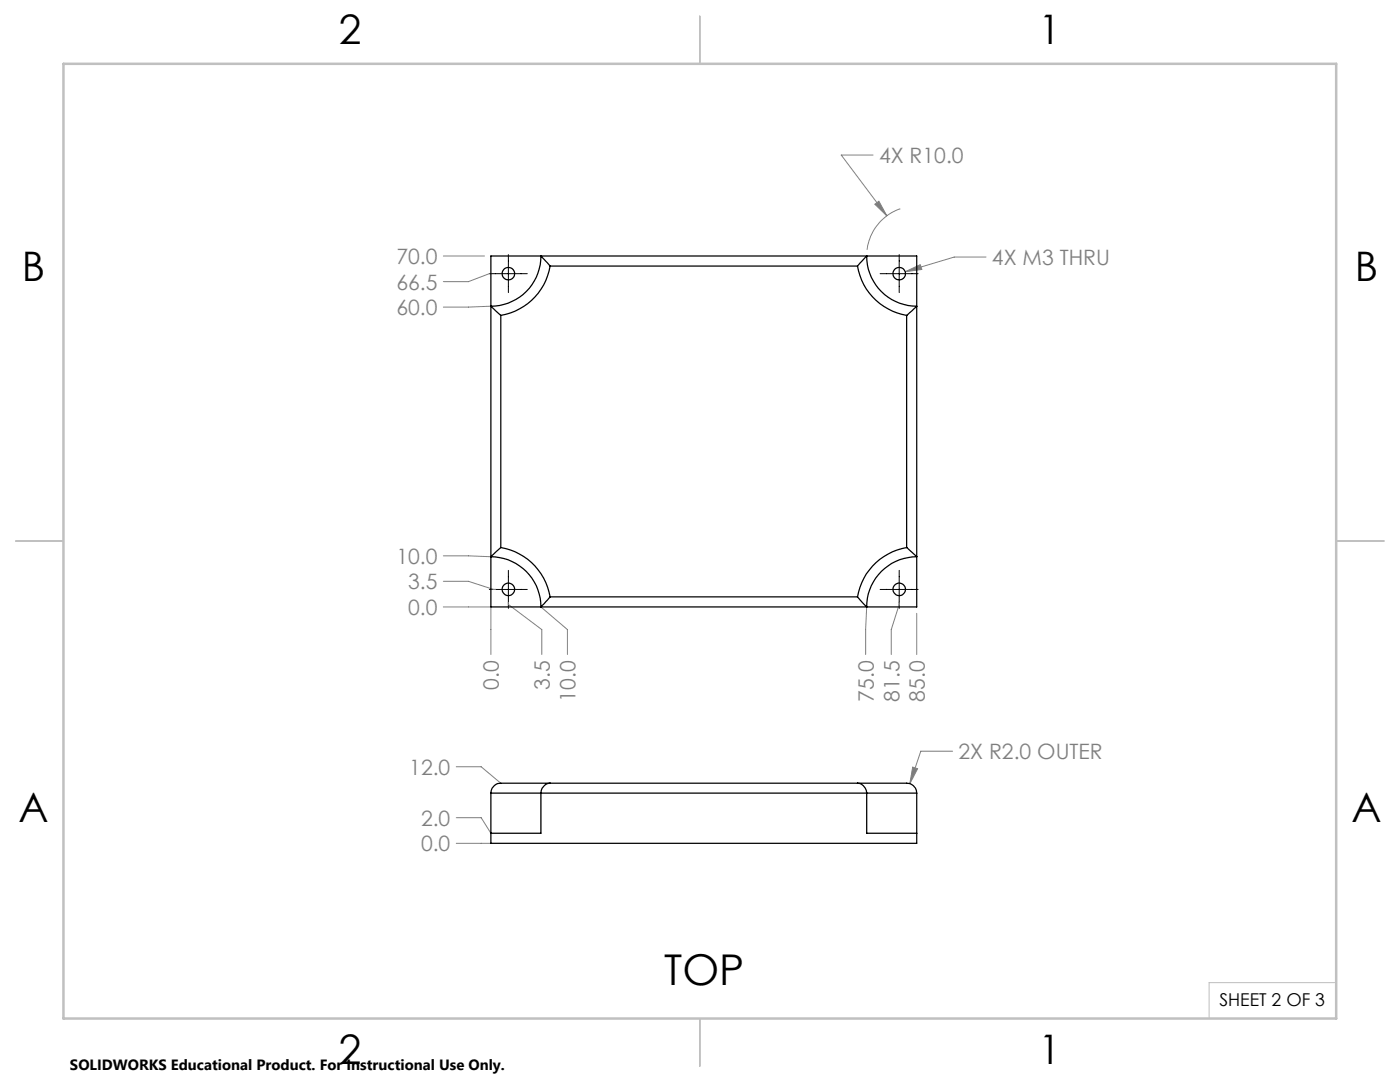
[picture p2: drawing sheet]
<svg xmlns="http://www.w3.org/2000/svg" width="279mm" height="216mm" viewBox="0 0 279 216" stroke-linecap="round" stroke-linejoin="round" font-family="sans-serif">
<g fill="none" stroke="#808080" stroke-width=".2">
<path d="M174.2 30.9h-6.3l9.1 12.2M88.5 51.1h8.2M97.6 54.6l-4.1 1.6h-5M174.6 40.7l.8-.6 1.6 3zM179.7 41.7a10 10 0 0 0-6.7 8.1M180.7 54.2l3-1.4 .3 1zM196.8 51.3h-6.4l-9.7 2.9M98 61.1l-9.5 .2M88.5 116h5l5 1.6h.4M88.5 110.9l9.5 .2M88.5 121.1h9.5v9.5M101.5 120.1v.5l6.6 5v5"/>
<path d="M108 121.1l5.2 4.5v5M173 121.1l-.2 4.5v5M179.5 120.1v.5l-1.6 5v5M183 122.4v8.2M91.1 153h4.9l3.9 3.3M182.1 153.1l1 .3-1.5 3zM190.1 149.9h-6.3l-2.2 6.5M91.1 168.3h6.9M91.1 163.2h4.9l2 3.1"/>
</g>
<path d="M97.6 54.6h7.6M101.5 50.8v7.6M175.6 54.6h7.6M179.5 50.8v7.6M97.6 117.6h7.6M101.5 113.8v7.6M175.6 117.6h7.6M179.5 113.8v7.6" fill="none" stroke="#000" stroke-width=".2"/>
<path d="M266.7 196.1h-25.4v7.1" fill="none" stroke="#c0c0c0" stroke-width=".2"/>
<path d="M139.7 3.2v9.5M3.1 107.9h9.6M266.7 107.9h9.5M139.7 203.2v9.6" fill="none" stroke="#c0c0c0" stroke-width=".25"/>
<path d="M12.7 12.7h254v190.5h-254z" fill="none" stroke="#c0c0c0" stroke-width=".5"/>
<path d="M174.6 40.7l2.4 2.4-1.6-3zM180.7 54.2l3.3-.4-.3-1zM182.1 153.1l-.5 3.3 1.5-3z" fill="#808080"/>
<g fill="none" stroke="#000" stroke-width=".25">
<path d="M98 51.1h85v70h-85zM109.8 53.1l-1.8-2a10 10 0 0 1-10 10l1.9 1.8M109.8 53.1a12 12 0 0 1-9.9 9.8M109.8 53.1h61.3M171.1 53.1l1.9-2a10 10 0 0 0 10 10l-2.1 1.8M171.1 53.1a12 12 0 0 0 9.8 9.8M99.9 62.9v46.4M180.9 62.9v46.4M99.9 109.3l-1.9 1.8a10 10 0 0 1 10 10l1.8-2M99.9 109.3a12 12 0 0 1 9.9 9.8M109.8 119.1h61.3M180.9 109.3l2.1 1.8a10 10 0 0 0-10 10l-1.9-2"/>
<path d="M180.9 109.3a12 12 0 0 0-9.8 9.8M98 158.3h10M98 158.3v10h85v-10M108 158.3v8h-10M108 158.3h65M109.8 156.3a1.99 1.99 0 0 0-1.8 2M109.8 156.3h-7.9a6.1 6.1 0 0 0-2.9 .2 1.93 1.93 0 0 0-1 1.8M109.8 156.3h61.3M171.1 156.3h9.8a1.98 1.98 0 0 1 2.1 2M171.1 156.3a1.99 1.99 0 0 1 1.9 2M173 158.3h10M173 158.3v8h10"/>
<circle cx="101.5" cy="54.6" r="1.24"/>
<circle cx="179.5" cy="54.6" r="1.24"/>
<circle cx="101.5" cy="117.6" r="1.25"/>
<circle cx="179.5" cy="117.6" r="1.25"/>
</g>
<text font-size="8.5" x="132.6" y="196.6">TOP</text>
<g font-size="8.1">
<text x="67.6" y="8.9">2</text>
<text x="207.3" y="8.9">1</text>
<text x="4.4" y="56.2">B</text>
<text x="270.4" y="56.2">B</text>
<text x="3.7" y="164.1">A</text>
<text x="269.7" y="164.1">A</text>
<text x="67.6" y="212.4">2</text>
<text x="207.3" y="212.4">1</text>
</g>
<g font-size="4.2" fill="#808080">
<text x="175.4" y="32.5">4X R10.0</text>
<text x="79.1" y="52.7">70.0</text>
<text x="198" y="52.9">4X M3 THRU</text>
<text x="79.1" y="57.8">66.5</text>
<text x="79.1" y="62.9">60.0</text>
<text x="79.1" y="112.5">10.0</text>
<text x="81.5" y="117.6">3.5</text>
<text x="81.5" y="122.7">0.0</text>
<text x="99.6" y="137.6" transform="rotate(-90 99.6 137.6)">0.0</text>
<text x="109.8" y="137.6" transform="rotate(-90 109.8 137.6)">3.5</text>
<text x="114.8" y="140" transform="rotate(-90 114.8 140)">10.0</text>
<text x="174.4" y="140" transform="rotate(-90 174.4 140)">75.0</text>
<text x="179.5" y="140" transform="rotate(-90 179.5 140)">81.5</text>
<text x="184.6" y="140" transform="rotate(-90 184.6 140)">85.0</text>
<text x="81.7" y="154.6">12.0</text>
<text x="191.3" y="151.5">2X R2.0 OUTER</text>
<text x="84" y="164.7">2.0</text>
<text x="84" y="169.8">0.0</text>
</g>
<text font-size="3.5" x="243.4" y="200.7">SHEET 2 OF 3</text>
<text font-size="3" x="14" y="213.5">SOLIDWORKS Educational Product. For Instructional Use Only.</text>
</svg>
